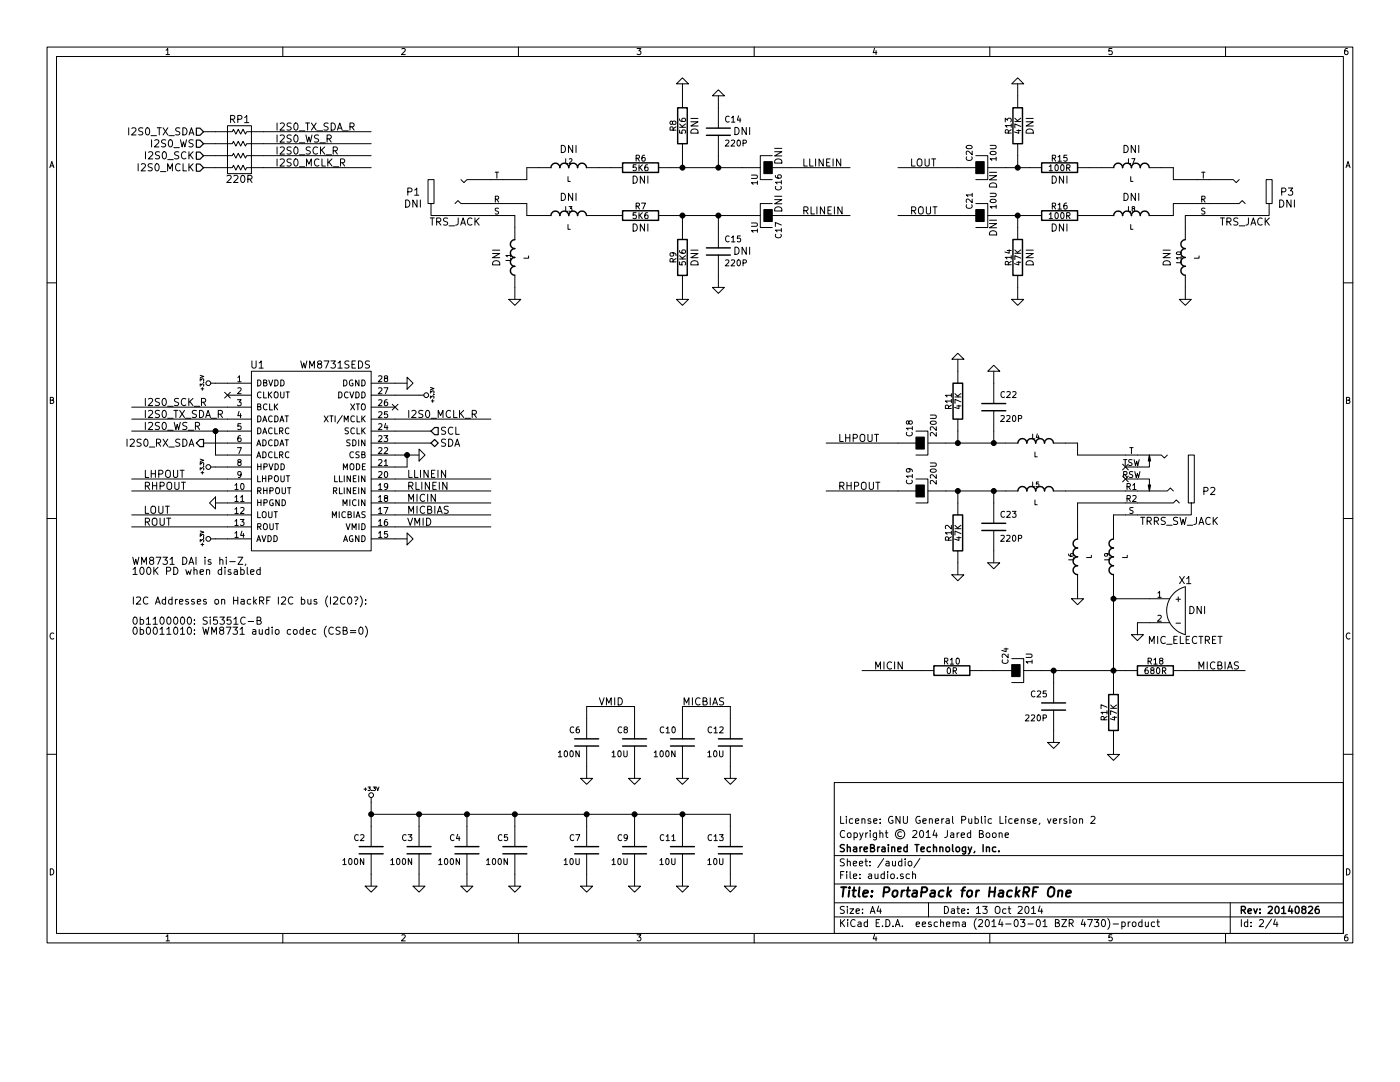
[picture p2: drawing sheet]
EESchema Schematic File Version 2
LIBS:hackrf_expansion
LIBS:wolfson
LIBS:passive
LIBS:lcd_kingtech
LIBS:power
LIBS:io_expander
LIBS:trs_jack
LIBS:battery
LIBS:mosfet
LIBS:microphone
LIBS:sd
LIBS:ck
LIBS:altera
LIBS:regulator
LIBS:tp
LIBS:header
LIBS:hole
LIBS:sharebrained
LIBS:fiducial
LIBS:portapack_hackrf_one-cache
EELAYER 24 0
EELAYER END
$Descr A4 11693 8268
encoding utf-8
Sheet 2 4
Title "PortaPack for HackRF One"
Date "13 Oct 2014"
Rev "20140826"
Comp "ShareBrained Technology, Inc."
Comment1 "Copyright © 2014 Jared Boone"
Comment2 "License: GNU General Public License, version 2"
Comment3 ""
Comment4 ""
$EndDescr
$Comp
L CP C18
U 1 1
P 7700 3700
F 0 "C18" H 7750 3800 50  0000 L CNN
F 1 "220U" H 7750 3600 50  0000 L CNN
F 2 "" H 7700 3700 60  0000 C CNN
F 3 "" H 7700 3700 60  0000 C CNN
F 4 "Nichicon" H 7700 3700 60  0001 C CNN "Mfr"
F 5 "UWX1A221MCL1GB" H 7700 3700 60  0001 C CNN "Part"
	1    7700 3700
	0    -1   -1   0   
$EndComp
$Comp
L CP C19
U 1 1
P 7700 4100
F 0 "C19" H 7750 4200 50  0000 L CNN
F 1 "220U" H 7750 4000 50  0000 L CNN
F 2 "" H 7700 4100 60  0000 C CNN
F 3 "" H 7700 4100 60  0000 C CNN
F 4 "Nichicon" H 7700 4100 60  0001 C CNN "Mfr"
F 5 "UWX1A221MCL1GB" H 7700 4100 60  0001 C CNN "Part"
	1    7700 4100
	0    -1   -1   0   
$EndComp
$Comp
L R R11
U 1 1
P 8000 3350
F 0 "R11" V 8080 3350 50  0000 C CNN
F 1 "47K" V 8000 3350 50  0000 C CNN
F 2 "" H 8000 3350 60  0000 C CNN
F 3 "" H 8000 3350 60  0000 C CNN
F 4 "Yageo" V 8000 3350 60  0001 C CNN "Mfr"
F 5 "RC0603FR-0747KL" V 8000 3350 60  0001 C CNN "Part"
	1    8000 3350
	-1   0    0    -1  
$EndComp
$Comp
L R R12
U 1 1
P 8000 4450
F 0 "R12" V 8080 4450 50  0000 C CNN
F 1 "47K" V 8000 4450 50  0000 C CNN
F 2 "" H 8000 4450 60  0000 C CNN
F 3 "" H 8000 4450 60  0000 C CNN
F 4 "Yageo" V 8000 4450 60  0001 C CNN "Mfr"
F 5 "RC0603FR-0747KL" V 8000 4450 60  0001 C CNN "Part"
	1    8000 4450
	-1   0    0    -1  
$EndComp
$Comp
L GND #PWR02
U 1 1
P 8000 3000
F 0 "#PWR02" H 8000 3000 30  0001 C CNN
F 1 "GND" H 8000 2930 30  0001 C CNN
F 2 "" H 8000 3000 60  0000 C CNN
F 3 "" H 8000 3000 60  0000 C CNN
	1    8000 3000
	-1   0    0    1   
$EndComp
$Comp
L GND #PWR03
U 1 1
P 8000 4800
F 0 "#PWR03" H 8000 4800 30  0001 C CNN
F 1 "GND" H 8000 4730 30  0001 C CNN
F 2 "" H 8000 4800 60  0000 C CNN
F 3 "" H 8000 4800 60  0000 C CNN
	1    8000 4800
	1    0    0    -1  
$EndComp
Text Label 7000 3700 0    60   ~ 0
LHPOUT
Text Label 7000 4100 0    60   ~ 0
RHPOUT
$Comp
L C C22
U 1 1
P 8300 3400
F 0 "C22" H 8350 3500 50  0000 L CNN
F 1 "220P" H 8350 3300 50  0000 L CNN
F 2 "" H 8300 3400 60  0000 C CNN
F 3 "" H 8300 3400 60  0000 C CNN
F 4 "Murata" H 8300 3400 60  0001 C CNN "Mfr"
F 5 "GRM1885C1H221JA01" H 8300 3400 60  0001 C CNN "Part"
	1    8300 3400
	1    0    0    -1  
$EndComp
$Comp
L C C23
U 1 1
P 8300 4400
F 0 "C23" H 8350 4500 50  0000 L CNN
F 1 "220P" H 8350 4300 50  0000 L CNN
F 2 "" H 8300 4400 60  0000 C CNN
F 3 "" H 8300 4400 60  0000 C CNN
F 4 "Murata" H 8300 4400 60  0001 C CNN "Mfr"
F 5 "GRM1885C1H221JA01" H 8300 4400 60  0001 C CNN "Part"
	1    8300 4400
	1    0    0    -1  
$EndComp
$Comp
L GND #PWR04
U 1 1
P 8300 3100
F 0 "#PWR04" H 8300 3100 30  0001 C CNN
F 1 "GND" H 8300 3030 30  0001 C CNN
F 2 "" H 8300 3100 60  0000 C CNN
F 3 "" H 8300 3100 60  0000 C CNN
	1    8300 3100
	-1   0    0    1   
$EndComp
$Comp
L GND #PWR05
U 1 1
P 8300 4700
F 0 "#PWR05" H 8300 4700 30  0001 C CNN
F 1 "GND" H 8300 4630 30  0001 C CNN
F 2 "" H 8300 4700 60  0000 C CNN
F 3 "" H 8300 4700 60  0000 C CNN
	1    8300 4700
	1    0    0    -1  
$EndComp
$Comp
L R R17
U 1 1
P 9300 5950
F 0 "R17" V 9380 5950 50  0000 C CNN
F 1 "47K" V 9300 5950 50  0000 C CNN
F 2 "" H 9300 5950 60  0000 C CNN
F 3 "" H 9300 5950 60  0000 C CNN
F 4 "Yageo" V 9300 5950 60  0001 C CNN "Mfr"
F 5 "RC0603FR-0747KL" V 9300 5950 60  0001 C CNN "Part"
	1    9300 5950
	-1   0    0    -1  
$EndComp
$Comp
L R R18
U 1 1
P 9650 5600
F 0 "R18" V 9730 5600 50  0000 C CNN
F 1 "680R" V 9650 5600 50  0000 C CNN
F 2 "" H 9650 5600 60  0000 C CNN
F 3 "" H 9650 5600 60  0000 C CNN
F 4 "Yageo" V 9650 5600 60  0001 C CNN "Mfr"
F 5 "RC0603FR-07681RL" V 9650 5600 60  0001 C CNN "Part"
	1    9650 5600
	0    1    -1   0   
$EndComp
$Comp
L C C25
U 1 1
P 8800 5900
F 0 "C25" H 8850 6000 50  0000 L CNN
F 1 "220P" H 8850 5800 50  0000 L CNN
F 2 "" H 8800 5900 60  0000 C CNN
F 3 "" H 8800 5900 60  0000 C CNN
F 4 "Murata" H 8800 5900 60  0001 C CNN "Mfr"
F 5 "GRM1885C1H221JA01" H 8800 5900 60  0001 C CNN "Part"
	1    8800 5900
	-1   0    0    -1  
$EndComp
$Comp
L CP C24
U 1 1
P 8500 5600
F 0 "C24" H 8550 5700 50  0000 L CNN
F 1 "1U" H 8550 5500 50  0000 L CNN
F 2 "" H 8500 5600 60  0000 C CNN
F 3 "" H 8500 5600 60  0000 C CNN
F 4 "Kemet" H 8500 5600 60  0001 C CNN "Mfr"
F 5 "EDK105M050A9BAA" H 8500 5600 60  0001 C CNN "Part"
	1    8500 5600
	0    -1   -1   0   
$EndComp
$Comp
L R R10
U 1 1
P 7950 5600
F 0 "R10" V 8030 5600 50  0000 C CNN
F 1 "0R" V 7950 5600 50  0000 C CNN
F 2 "" H 7950 5600 60  0000 C CNN
F 3 "" H 7950 5600 60  0000 C CNN
F 4 "Yageo" V 7950 5600 60  0001 C CNN "Mfr"
F 5 "RC0603JR-070RL" V 7950 5600 60  0001 C CNN "Part"
	1    7950 5600
	0    1    -1   0   
$EndComp
$Comp
L GND #PWR06
U 1 1
P 9300 6300
F 0 "#PWR06" H 9300 6300 30  0001 C CNN
F 1 "GND" H 9300 6230 30  0001 C CNN
F 2 "" H 9300 6300 60  0000 C CNN
F 3 "" H 9300 6300 60  0000 C CNN
	1    9300 6300
	1    0    0    -1  
$EndComp
$Comp
L GND #PWR07
U 1 1
P 8800 6200
F 0 "#PWR07" H 8800 6200 30  0001 C CNN
F 1 "GND" H 8800 6130 30  0001 C CNN
F 2 "" H 8800 6200 60  0000 C CNN
F 3 "" H 8800 6200 60  0000 C CNN
	1    8800 6200
	1    0    0    -1  
$EndComp
Text Label 10000 5600 0    60   ~ 0
MICBIAS
Text Label 7300 5600 0    60   ~ 0
MICIN
$Comp
L TRRS_SW_JACK P2
U 1 1
P 9650 4100
F 0 "P2" H 9200 4100 60  0000 C CNN
F 1 "TRRS_SW_JACK" H 9450 4350 60  0000 C CNN
F 2 "" H 9650 4100 60  0000 C CNN
F 3 "" H 9650 4100 60  0000 C CNN
F 4 "CUI" H 9650 4100 60  0001 C CNN "Mfr"
F 5 "SJ-43514-SMT" H 9650 4100 60  0001 C CNN "Part"
	1    9650 4100
	-1   0    0    1   
$EndComp
$Comp
L GND #PWR08
U 1 1
P 9000 5000
F 0 "#PWR08" H 9000 5000 30  0001 C CNN
F 1 "GND" H 9000 4930 30  0001 C CNN
F 2 "" H 9000 5000 60  0000 C CNN
F 3 "" H 9000 5000 60  0000 C CNN
	1    9000 5000
	1    0    0    -1  
$EndComp
$Comp
L MIC_ELECTRET X1
U 1 1
P 9900 5100
F 0 "X1" H 9900 5350 60  0000 C CNN
F 1 "MIC_ELECTRET" H 9900 4850 60  0000 C CNN
F 2 "DNI" H 9800 5100 60  0000 C CNN
F 3 "" H 9900 5100 60  0000 C CNN
F 4 "CUI" H 9900 5100 60  0001 C CNN "Mfr"
F 5 "CMA-4544PF-W" H 9900 5100 60  0001 C CNN "Part"
	1    9900 5100
	-1   0    0    -1  
$EndComp
$Comp
L GND #PWR09
U 1 1
P 9500 5300
F 0 "#PWR09" H 9500 5300 30  0001 C CNN
F 1 "GND" H 9500 5230 30  0001 C CNN
F 2 "" H 9500 5300 60  0000 C CNN
F 3 "" H 9500 5300 60  0000 C CNN
	1    9500 5300
	1    0    0    -1  
$EndComp
$Comp
L L L4
U 1 1
P 8650 3700
F 0 "L4" V 8600 3700 40  0000 C CNN
F 1 "L" V 8750 3700 40  0000 C CNN
F 2 "" H 8650 3700 60  0000 C CNN
F 3 "" H 8650 3700 60  0000 C CNN
F 4 "Murata" V 8650 3700 60  0001 C CNN "Mfr"
F 5 "BLM18HE152SN1D" V 8650 3700 60  0001 C CNN "Part"
	1    8650 3700
	0    1    1    0   
$EndComp
$Comp
L L L5
U 1 1
P 8650 4100
F 0 "L5" V 8600 4100 40  0000 C CNN
F 1 "L" V 8750 4100 40  0000 C CNN
F 2 "" H 8650 4100 60  0000 C CNN
F 3 "" H 8650 4100 60  0000 C CNN
F 4 "Murata" V 8650 4100 60  0001 C CNN "Mfr"
F 5 "BLM18HE152SN1D" V 8650 4100 60  0001 C CNN "Part"
	1    8650 4100
	0    1    1    0   
$EndComp
$Comp
L L L6
U 1 1
P 9000 4650
F 0 "L6" V 8950 4650 40  0000 C CNN
F 1 "L" V 9100 4650 40  0000 C CNN
F 2 "" H 9000 4650 60  0000 C CNN
F 3 "" H 9000 4650 60  0000 C CNN
F 4 "Murata" V 9000 4650 60  0001 C CNN "Mfr"
F 5 "BLM18HE152SN1D" V 9000 4650 60  0001 C CNN "Part"
	1    9000 4650
	1    0    0    -1  
$EndComp
$Comp
L L L9
U 1 1
P 9300 4650
F 0 "L9" V 9250 4650 40  0000 C CNN
F 1 "L" V 9400 4650 40  0000 C CNN
F 2 "" H 9300 4650 60  0000 C CNN
F 3 "" H 9300 4650 60  0000 C CNN
F 4 "Murata" V 9300 4650 60  0001 C CNN "Mfr"
F 5 "BLM18HE152SN1D" V 9300 4650 60  0001 C CNN "Part"
	1    9300 4650
	1    0    0    -1  
$EndComp
$Comp
L WM8731SEDS U1
U 1 1
P 2600 3850
F 0 "U1" H 2150 4650 60  0000 C CNN
F 1 "WM8731SEDS" H 2800 4650 60  0000 C CNN
F 2 "" H 2600 3850 60  0000 C CNN
F 3 "" H 2600 3850 60  0000 C CNN
F 4 "Wolfson" H 2600 3850 60  0001 C CNN "Mfr"
F 5 "WM8731SEDS/V" H 2600 3850 60  0001 C CNN "Part"
	1    2600 3850
	1    0    0    -1  
$EndComp
$Comp
L GND #PWR010
U 1 1
P 3400 4500
F 0 "#PWR010" H 3400 4500 30  0001 C CNN
F 1 "GND" H 3400 4430 30  0001 C CNN
F 2 "" H 3400 4500 60  0000 C CNN
F 3 "" H 3400 4500 60  0000 C CNN
	1    3400 4500
	0    -1   -1   0   
$EndComp
$Comp
L GND #PWR011
U 1 1
P 3400 3200
F 0 "#PWR011" H 3400 3200 30  0001 C CNN
F 1 "GND" H 3400 3130 30  0001 C CNN
F 2 "" H 3400 3200 60  0000 C CNN
F 3 "" H 3400 3200 60  0000 C CNN
	1    3400 3200
	0    -1   -1   0   
$EndComp
$Comp
L GND #PWR012
U 1 1
P 1800 4200
F 0 "#PWR012" H 1800 4200 30  0001 C CNN
F 1 "GND" H 1800 4130 30  0001 C CNN
F 2 "" H 1800 4200 60  0000 C CNN
F 3 "" H 1800 4200 60  0000 C CNN
	1    1800 4200
	0    1    1    0   
$EndComp
NoConn ~ 3300 3400
NoConn ~ 1900 3300
$Comp
L C C6
U 1 1
P 4900 6200
F 0 "C6" H 4950 6300 50  0000 L CNN
F 1 "100N" H 4950 6100 50  0000 L CNN
F 2 "" H 4900 6200 60  0000 C CNN
F 3 "" H 4900 6200 60  0000 C CNN
F 4 "Murata" H 4900 6200 60  0001 C CNN "Mfr"
F 5 "GRM155R61A104KA01" H 4900 6200 60  0001 C CNN "Part"
	1    4900 6200
	-1   0    0    -1  
$EndComp
$Comp
L C C10
U 1 1
P 5700 6200
F 0 "C10" H 5750 6300 50  0000 L CNN
F 1 "100N" H 5750 6100 50  0000 L CNN
F 2 "" H 5700 6200 60  0000 C CNN
F 3 "" H 5700 6200 60  0000 C CNN
F 4 "Murata" H 5700 6200 60  0001 C CNN "Mfr"
F 5 "GRM155R61A104KA01" H 5700 6200 60  0001 C CNN "Part"
	1    5700 6200
	-1   0    0    -1  
$EndComp
$Comp
L GND #PWR013
U 1 1
P 5300 6500
F 0 "#PWR013" H 5300 6500 30  0001 C CNN
F 1 "GND" H 5300 6430 30  0001 C CNN
F 2 "" H 5300 6500 60  0000 C CNN
F 3 "" H 5300 6500 60  0000 C CNN
	1    5300 6500
	1    0    0    -1  
$EndComp
$Comp
L GND #PWR014
U 1 1
P 5700 6500
F 0 "#PWR014" H 5700 6500 30  0001 C CNN
F 1 "GND" H 5700 6430 30  0001 C CNN
F 2 "" H 5700 6500 60  0000 C CNN
F 3 "" H 5700 6500 60  0000 C CNN
	1    5700 6500
	1    0    0    -1  
$EndComp
$Comp
L C C3
U 1 1
P 3500 7100
F 0 "C3" H 3550 7200 50  0000 L CNN
F 1 "100N" H 3550 7000 50  0000 L CNN
F 2 "" H 3500 7100 60  0000 C CNN
F 3 "" H 3500 7100 60  0000 C CNN
F 4 "Murata" H 3500 7100 60  0001 C CNN "Mfr"
F 5 "GRM155R61A104KA01" H 3500 7100 60  0001 C CNN "Part"
	1    3500 7100
	-1   0    0    -1  
$EndComp
$Comp
L C C2
U 1 1
P 3100 7100
F 0 "C2" H 3150 7200 50  0000 L CNN
F 1 "100N" H 3150 7000 50  0000 L CNN
F 2 "" H 3100 7100 60  0000 C CNN
F 3 "" H 3100 7100 60  0000 C CNN
F 4 "Murata" H 3100 7100 60  0001 C CNN "Mfr"
F 5 "GRM155R61A104KA01" H 3100 7100 60  0001 C CNN "Part"
	1    3100 7100
	-1   0    0    -1  
$EndComp
$Comp
L C C5
U 1 1
P 4300 7100
F 0 "C5" H 4350 7200 50  0000 L CNN
F 1 "100N" H 4350 7000 50  0000 L CNN
F 2 "" H 4300 7100 60  0000 C CNN
F 3 "" H 4300 7100 60  0000 C CNN
F 4 "Murata" H 4300 7100 60  0001 C CNN "Mfr"
F 5 "GRM155R61A104KA01" H 4300 7100 60  0001 C CNN "Part"
	1    4300 7100
	-1   0    0    -1  
$EndComp
$Comp
L C C4
U 1 1
P 3900 7100
F 0 "C4" H 3950 7200 50  0000 L CNN
F 1 "100N" H 3950 7000 50  0000 L CNN
F 2 "" H 3900 7100 60  0000 C CNN
F 3 "" H 3900 7100 60  0000 C CNN
F 4 "Murata" H 3900 7100 60  0001 C CNN "Mfr"
F 5 "GRM155R61A104KA01" H 3900 7100 60  0001 C CNN "Part"
	1    3900 7100
	-1   0    0    -1  
$EndComp
$Comp
L GND #PWR015
U 1 1
P 3100 7400
F 0 "#PWR015" H 3100 7400 30  0001 C CNN
F 1 "GND" H 3100 7330 30  0001 C CNN
F 2 "" H 3100 7400 60  0000 C CNN
F 3 "" H 3100 7400 60  0000 C CNN
	1    3100 7400
	1    0    0    -1  
$EndComp
$Comp
L GND #PWR016
U 1 1
P 3500 7400
F 0 "#PWR016" H 3500 7400 30  0001 C CNN
F 1 "GND" H 3500 7330 30  0001 C CNN
F 2 "" H 3500 7400 60  0000 C CNN
F 3 "" H 3500 7400 60  0000 C CNN
	1    3500 7400
	1    0    0    -1  
$EndComp
$Comp
L GND #PWR017
U 1 1
P 3900 7400
F 0 "#PWR017" H 3900 7400 30  0001 C CNN
F 1 "GND" H 3900 7330 30  0001 C CNN
F 2 "" H 3900 7400 60  0000 C CNN
F 3 "" H 3900 7400 60  0000 C CNN
	1    3900 7400
	1    0    0    -1  
$EndComp
Text Label 1200 3400 0    60   ~ 0
I2S0_SCK_R
Text Label 1200 3500 0    60   ~ 0
I2S0_TX_SDA_R
Text Label 1200 3600 0    60   ~ 0
I2S0_WS_R
Text Label 1200 4000 0    60   ~ 0
LHPOUT
Text Label 1200 4100 0    60   ~ 0
RHPOUT
Text Label 3400 4200 0    60   ~ 0
MICIN
Text Label 3400 4100 0    60   ~ 0
RLINEIN
Text Label 3400 4000 0    60   ~ 0
LLINEIN
Text Label 3400 4300 0    60   ~ 0
MICBIAS
Text Label 1200 4300 0    60   ~ 0
LOUT
Text Label 1200 4400 0    60   ~ 0
ROUT
Text Label 3400 3500 0    60   ~ 0
I2S0_MCLK_R
$Comp
L GND #PWR018
U 1 1
P 3500 3800
F 0 "#PWR018" H 3500 3800 30  0001 C CNN
F 1 "GND" H 3500 3730 30  0001 C CNN
F 2 "" H 3500 3800 60  0000 C CNN
F 3 "" H 3500 3800 60  0000 C CNN
	1    3500 3800
	0    -1   -1   0   
$EndComp
Text Notes 1100 4800 0    60   ~ 0
WM8731 DAI is hi-Z,\n100K PD when disabled
$Comp
L GND #PWR019
U 1 1
P 4300 7400
F 0 "#PWR019" H 4300 7400 30  0001 C CNN
F 1 "GND" H 4300 7330 30  0001 C CNN
F 2 "" H 4300 7400 60  0000 C CNN
F 3 "" H 4300 7400 60  0000 C CNN
	1    4300 7400
	1    0    0    -1  
$EndComp
$Comp
L C C12
U 1 1
P 6100 6200
F 0 "C12" H 6150 6300 50  0000 L CNN
F 1 "10U" H 6150 6100 50  0000 L CNN
F 2 "" H 6100 6200 60  0000 C CNN
F 3 "" H 6100 6200 60  0000 C CNN
F 4 "Murata" H 6100 6200 60  0001 C CNN "Mfr"
F 5 "GRM21BR61A106KE19" H 6100 6200 60  0001 C CNN "Part"
	1    6100 6200
	-1   0    0    -1  
$EndComp
$Comp
L C C8
U 1 1
P 5300 6200
F 0 "C8" H 5350 6300 50  0000 L CNN
F 1 "10U" H 5350 6100 50  0000 L CNN
F 2 "" H 5300 6200 60  0000 C CNN
F 3 "" H 5300 6200 60  0000 C CNN
F 4 "Murata" H 5300 6200 60  0001 C CNN "Mfr"
F 5 "GRM21BR61A106KE19" H 5300 6200 60  0001 C CNN "Part"
	1    5300 6200
	-1   0    0    -1  
$EndComp
$Comp
L GND #PWR020
U 1 1
P 6100 6500
F 0 "#PWR020" H 6100 6500 30  0001 C CNN
F 1 "GND" H 6100 6430 30  0001 C CNN
F 2 "" H 6100 6500 60  0000 C CNN
F 3 "" H 6100 6500 60  0000 C CNN
	1    6100 6500
	1    0    0    -1  
$EndComp
$Comp
L GND #PWR021
U 1 1
P 4900 6500
F 0 "#PWR021" H 4900 6500 30  0001 C CNN
F 1 "GND" H 4900 6430 30  0001 C CNN
F 2 "" H 4900 6500 60  0000 C CNN
F 3 "" H 4900 6500 60  0000 C CNN
	1    4900 6500
	1    0    0    -1  
$EndComp
$Comp
L C C9
U 1 1
P 5300 7100
F 0 "C9" H 5350 7200 50  0000 L CNN
F 1 "10U" H 5350 7000 50  0000 L CNN
F 2 "" H 5300 7100 60  0000 C CNN
F 3 "" H 5300 7100 60  0000 C CNN
F 4 "Murata" H 5300 7100 60  0001 C CNN "Mfr"
F 5 "GRM21BR61A106KE19" H 5300 7100 60  0001 C CNN "Part"
	1    5300 7100
	-1   0    0    -1  
$EndComp
$Comp
L C C7
U 1 1
P 4900 7100
F 0 "C7" H 4950 7200 50  0000 L CNN
F 1 "10U" H 4950 7000 50  0000 L CNN
F 2 "" H 4900 7100 60  0000 C CNN
F 3 "" H 4900 7100 60  0000 C CNN
F 4 "Murata" H 4900 7100 60  0001 C CNN "Mfr"
F 5 "GRM21BR61A106KE19" H 4900 7100 60  0001 C CNN "Part"
	1    4900 7100
	-1   0    0    -1  
$EndComp
$Comp
L GND #PWR022
U 1 1
P 6100 7400
F 0 "#PWR022" H 6100 7400 30  0001 C CNN
F 1 "GND" H 6100 7330 30  0001 C CNN
F 2 "" H 6100 7400 60  0000 C CNN
F 3 "" H 6100 7400 60  0000 C CNN
	1    6100 7400
	1    0    0    -1  
$EndComp
$Comp
L GND #PWR023
U 1 1
P 5700 7400
F 0 "#PWR023" H 5700 7400 30  0001 C CNN
F 1 "GND" H 5700 7330 30  0001 C CNN
F 2 "" H 5700 7400 60  0000 C CNN
F 3 "" H 5700 7400 60  0000 C CNN
	1    5700 7400
	1    0    0    -1  
$EndComp
$Comp
L C C13
U 1 1
P 6100 7100
F 0 "C13" H 6150 7200 50  0000 L CNN
F 1 "10U" H 6150 7000 50  0000 L CNN
F 2 "" H 6100 7100 60  0000 C CNN
F 3 "" H 6100 7100 60  0000 C CNN
F 4 "Murata" H 6100 7100 60  0001 C CNN "Mfr"
F 5 "GRM21BR61A106KE19" H 6100 7100 60  0001 C CNN "Part"
	1    6100 7100
	-1   0    0    -1  
$EndComp
$Comp
L GND #PWR024
U 1 1
P 4900 7400
F 0 "#PWR024" H 4900 7400 30  0001 C CNN
F 1 "GND" H 4900 7330 30  0001 C CNN
F 2 "" H 4900 7400 60  0000 C CNN
F 3 "" H 4900 7400 60  0000 C CNN
	1    4900 7400
	1    0    0    -1  
$EndComp
$Comp
L C C11
U 1 1
P 5700 7100
F 0 "C11" H 5750 7200 50  0000 L CNN
F 1 "10U" H 5750 7000 50  0000 L CNN
F 2 "" H 5700 7100 60  0000 C CNN
F 3 "" H 5700 7100 60  0000 C CNN
F 4 "Murata" H 5700 7100 60  0001 C CNN "Mfr"
F 5 "GRM21BR61A106KE19" H 5700 7100 60  0001 C CNN "Part"
	1    5700 7100
	-1   0    0    -1  
$EndComp
$Comp
L GND #PWR025
U 1 1
P 5300 7400
F 0 "#PWR025" H 5300 7400 30  0001 C CNN
F 1 "GND" H 5300 7330 30  0001 C CNN
F 2 "" H 5300 7400 60  0000 C CNN
F 3 "" H 5300 7400 60  0000 C CNN
	1    5300 7400
	1    0    0    -1  
$EndComp
Text Label 3400 4400 0    60   ~ 0
VMID
$Comp
L +3.3V #PWR026
U 1 1
P 3100 6700
F 0 "#PWR026" H 3100 6660 30  0001 C CNN
F 1 "+3.3V" H 3100 6810 30  0000 C CNN
F 2 "" H 3100 6700 60  0000 C CNN
F 3 "" H 3100 6700 60  0000 C CNN
	1    3100 6700
	1    0    0    -1  
$EndComp
Text Notes 1100 5300 0    60   ~ 0
I2C Addresses on HackRF I2C bus (I2C0?):\n\n0b1100000: Si5351C-B\n0b0011010: WM8731 audio codec (CSB=0)
Text Label 2300 1300 0    60   ~ 0
I2S0_SCK_R
Text Label 2300 1100 0    60   ~ 0
I2S0_TX_SDA_R
Text Label 2300 1400 0    60   ~ 0
I2S0_MCLK_R
Text Label 2300 1200 0    60   ~ 0
I2S0_WS_R
Text Label 5700 5900 0    60   ~ 0
MICBIAS
Text Label 5000 5900 0    60   ~ 0
VMID
Text HLabel 1700 1300 0    60   Input ~ 0
I2S0_SCK
Text HLabel 1700 1100 0    60   Input ~ 0
I2S0_TX_SDA
Text HLabel 1700 1400 0    60   Input ~ 0
I2S0_MCLK
Text HLabel 1700 1200 0    60   Input ~ 0
I2S0_WS
Text HLabel 3600 3600 2    60   Input ~ 0
SCL
Text HLabel 3600 3700 2    60   BiDi ~ 0
SDA
Text HLabel 1700 3700 0    60   Output ~ 0
I2S0_RX_SDA
$Comp
L RPACK4 RP1
U 1 1
P 2000 1250
F 0 "RP1" H 2000 1500 60  0000 C CNN
F 1 "220R" H 2000 1000 60  0000 C CNN
F 2 "" H 2000 1250 60  0000 C CNN
F 3 "" H 2000 1250 60  0000 C CNN
F 4 "Panasonic" H 2000 1250 60  0001 C CNN "Mfr"
F 5 "EXB-38V221JV" H 2000 1250 60  0001 C CNN "Part"
	1    2000 1250
	1    0    0    -1  
$EndComp
$Comp
L TRS_JACK P1
U 1 1
P 3900 1600
F 0 "P1" H 3450 1600 60  0000 C CNN
F 1 "TRS_JACK" H 3800 1850 60  0000 C CNN
F 2 "DNI" H 3450 1700 60  0000 C CNN
F 3 "" H 3900 1600 60  0000 C CNN
F 4 "Switchcraft" H 3900 1600 60  0001 C CNN "Mfr"
F 5 "35RASMT2BHNTRX" H 3900 1600 60  0001 C CNN "Part"
	1    3900 1600
	1    0    0    1   
$EndComp
$Comp
L TRS_JACK P3
U 1 1
P 10300 1600
F 0 "P3" H 9850 1600 60  0000 C CNN
F 1 "TRS_JACK" H 10200 1850 60  0000 C CNN
F 2 "DNI" H 9850 1700 60  0000 C CNN
F 3 "" H 10300 1600 60  0000 C CNN
F 4 "Switchcraft" H 10300 1600 60  0001 C CNN "Mfr"
F 5 "35RASMT2BHNTRX" H 10300 1600 60  0001 C CNN "Part"
	1    10300 1600
	-1   0    0    1   
$EndComp
$Comp
L L L10
U 1 1
P 9900 2150
F 0 "L10" V 9850 2150 40  0000 C CNN
F 1 "L" V 10000 2150 40  0000 C CNN
F 2 "DNI" V 9750 2150 60  0000 C CNN
F 3 "" H 9900 2150 60  0000 C CNN
F 4 "Murata" V 9900 2150 60  0001 C CNN "Mfr"
F 5 "BLM18HE152SN1D" V 9900 2150 60  0001 C CNN "Part"
	1    9900 2150
	1    0    0    -1  
$EndComp
$Comp
L L L1
U 1 1
P 4300 2150
F 0 "L1" V 4250 2150 40  0000 C CNN
F 1 "L" V 4400 2150 40  0000 C CNN
F 2 "DNI" V 4150 2150 60  0000 C CNN
F 3 "" H 4300 2150 60  0000 C CNN
F 4 "Murata" V 4300 2150 60  0001 C CNN "Mfr"
F 5 "BLM18HE152SN1D" V 4300 2150 60  0001 C CNN "Part"
	1    4300 2150
	1    0    0    -1  
$EndComp
$Comp
L GND #PWR027
U 1 1
P 4300 2500
F 0 "#PWR027" H 4300 2500 30  0001 C CNN
F 1 "GND" H 4300 2430 30  0001 C CNN
F 2 "" H 4300 2500 60  0000 C CNN
F 3 "" H 4300 2500 60  0000 C CNN
	1    4300 2500
	1    0    0    -1  
$EndComp
$Comp
L GND #PWR028
U 1 1
P 9900 2500
F 0 "#PWR028" H 9900 2500 30  0001 C CNN
F 1 "GND" H 9900 2430 30  0001 C CNN
F 2 "" H 9900 2500 60  0000 C CNN
F 3 "" H 9900 2500 60  0000 C CNN
	1    9900 2500
	1    0    0    -1  
$EndComp
$Comp
L R R7
U 1 1
P 5350 1800
F 0 "R7" V 5430 1800 50  0000 C CNN
F 1 "5K6" V 5350 1800 50  0000 C CNN
F 2 "DNI" V 5250 1800 60  0000 C CNN
F 3 "" H 5350 1800 60  0000 C CNN
F 4 "Yageo" V 5350 1800 60  0001 C CNN "Mfr"
F 5 "RC0603FR-075K6L" V 5350 1800 60  0001 C CNN "Part"
	1    5350 1800
	0    1    -1   0   
$EndComp
$Comp
L R R6
U 1 1
P 5350 1400
F 0 "R6" V 5430 1400 50  0000 C CNN
F 1 "5K6" V 5350 1400 50  0000 C CNN
F 2 "DNI" V 5250 1400 60  0000 C CNN
F 3 "" H 5350 1400 60  0000 C CNN
F 4 "Yageo" V 5350 1400 60  0001 C CNN "Mfr"
F 5 "RC0603FR-075K6L" V 5350 1400 60  0001 C CNN "Part"
	1    5350 1400
	0    1    -1   0   
$EndComp
$Comp
L R R8
U 1 1
P 5700 1050
F 0 "R8" V 5780 1050 50  0000 C CNN
F 1 "5K6" V 5700 1050 50  0000 C CNN
F 2 "DNI" V 5600 1050 60  0000 C CNN
F 3 "" H 5700 1050 60  0000 C CNN
F 4 "Yageo" V 5700 1050 60  0001 C CNN "Mfr"
F 5 "RC0603FR-075K6L" V 5700 1050 60  0001 C CNN "Part"
	1    5700 1050
	-1   0    0    -1  
$EndComp
$Comp
L R R9
U 1 1
P 5700 2150
F 0 "R9" V 5780 2150 50  0000 C CNN
F 1 "5K6" V 5700 2150 50  0000 C CNN
F 2 "DNI" V 5600 2150 60  0000 C CNN
F 3 "" H 5700 2150 60  0000 C CNN
F 4 "Yageo" V 5700 2150 60  0001 C CNN "Mfr"
F 5 "RC0603FR-075K6L" V 5700 2150 60  0001 C CNN "Part"
	1    5700 2150
	-1   0    0    -1  
$EndComp
$Comp
L GND #PWR029
U 1 1
P 5700 2500
F 0 "#PWR029" H 5700 2500 30  0001 C CNN
F 1 "GND" H 5700 2430 30  0001 C CNN
F 2 "" H 5700 2500 60  0000 C CNN
F 3 "" H 5700 2500 60  0000 C CNN
	1    5700 2500
	1    0    0    -1  
$EndComp
$Comp
L GND #PWR030
U 1 1
P 5700 700
F 0 "#PWR030" H 5700 700 30  0001 C CNN
F 1 "GND" H 5700 630 30  0001 C CNN
F 2 "" H 5700 700 60  0000 C CNN
F 3 "" H 5700 700 60  0000 C CNN
	1    5700 700 
	-1   0    0    1   
$EndComp
$Comp
L C C15
U 1 1
P 6000 2100
F 0 "C15" H 6050 2200 50  0000 L CNN
F 1 "220P" H 6050 2000 50  0000 L CNN
F 2 "DNI" H 6200 2100 60  0000 C CNN
F 3 "" H 6000 2100 60  0000 C CNN
F 4 "Murata" H 6000 2100 60  0001 C CNN "Mfr"
F 5 "GRM1885C1H221JA01" H 6000 2100 60  0001 C CNN "Part"
	1    6000 2100
	1    0    0    -1  
$EndComp
$Comp
L C C14
U 1 1
P 6000 1100
F 0 "C14" H 6050 1200 50  0000 L CNN
F 1 "220P" H 6050 1000 50  0000 L CNN
F 2 "DNI" H 6200 1100 60  0000 C CNN
F 3 "" H 6000 1100 60  0000 C CNN
F 4 "Murata" H 6000 1100 60  0001 C CNN "Mfr"
F 5 "GRM1885C1H221JA01" H 6000 1100 60  0001 C CNN "Part"
	1    6000 1100
	1    0    0    -1  
$EndComp
$Comp
L GND #PWR031
U 1 1
P 6000 800
F 0 "#PWR031" H 6000 800 30  0001 C CNN
F 1 "GND" H 6000 730 30  0001 C CNN
F 2 "" H 6000 800 60  0000 C CNN
F 3 "" H 6000 800 60  0000 C CNN
	1    6000 800 
	-1   0    0    1   
$EndComp
$Comp
L GND #PWR032
U 1 1
P 6000 2400
F 0 "#PWR032" H 6000 2400 30  0001 C CNN
F 1 "GND" H 6000 2330 30  0001 C CNN
F 2 "" H 6000 2400 60  0000 C CNN
F 3 "" H 6000 2400 60  0000 C CNN
	1    6000 2400
	1    0    0    -1  
$EndComp
$Comp
L CP C16
U 1 1
P 6400 1400
F 0 "C16" H 6450 1500 50  0000 L CNN
F 1 "1U" H 6450 1300 50  0000 L CNN
F 2 "DNI" H 6300 1500 60  0000 C CNN
F 3 "" H 6400 1400 60  0000 C CNN
F 4 "Kemet" H 6400 1400 60  0001 C CNN "Mfr"
F 5 "EDK105M050A9BAA" H 6400 1400 60  0001 C CNN "Part"
	1    6400 1400
	0    1    1    0   
$EndComp
$Comp
L CP C17
U 1 1
P 6400 1800
F 0 "C17" H 6450 1900 50  0000 L CNN
F 1 "1U" H 6450 1700 50  0000 L CNN
F 2 "DNI" H 6300 1900 60  0000 C CNN
F 3 "" H 6400 1800 60  0000 C CNN
F 4 "Kemet" H 6400 1800 60  0001 C CNN "Mfr"
F 5 "EDK105M050A9BAA" H 6400 1800 60  0001 C CNN "Part"
	1    6400 1800
	0    1    1    0   
$EndComp
Text Label 6700 1400 0    60   ~ 0
LLINEIN
Text Label 6700 1800 0    60   ~ 0
RLINEIN
$Comp
L L L2
U 1 1
P 4750 1400
F 0 "L2" V 4700 1400 40  0000 C CNN
F 1 "L" V 4850 1400 40  0000 C CNN
F 2 "DNI" V 4600 1400 60  0000 C CNN
F 3 "" H 4750 1400 60  0000 C CNN
F 4 "Murata" V 4750 1400 60  0001 C CNN "Mfr"
F 5 "BLM18HE152SN1D" V 4750 1400 60  0001 C CNN "Part"
	1    4750 1400
	0    1    1    0   
$EndComp
$Comp
L L L3
U 1 1
P 4750 1800
F 0 "L3" V 4700 1800 40  0000 C CNN
F 1 "L" V 4850 1800 40  0000 C CNN
F 2 "DNI" V 4600 1800 60  0000 C CNN
F 3 "" H 4750 1800 60  0000 C CNN
F 4 "Murata" V 4750 1800 60  0001 C CNN "Mfr"
F 5 "BLM18HE152SN1D" V 4750 1800 60  0001 C CNN "Part"
	1    4750 1800
	0    1    1    0   
$EndComp
$Comp
L L L7
U 1 1
P 9450 1400
F 0 "L7" V 9400 1400 40  0000 C CNN
F 1 "L" V 9550 1400 40  0000 C CNN
F 2 "DNI" V 9300 1400 60  0000 C CNN
F 3 "" H 9450 1400 60  0000 C CNN
F 4 "Murata" V 9450 1400 60  0001 C CNN "Mfr"
F 5 "BLM18HE152SN1D" V 9450 1400 60  0001 C CNN "Part"
	1    9450 1400
	0    1    1    0   
$EndComp
$Comp
L L L8
U 1 1
P 9450 1800
F 0 "L8" V 9400 1800 40  0000 C CNN
F 1 "L" V 9550 1800 40  0000 C CNN
F 2 "DNI" V 9300 1800 60  0000 C CNN
F 3 "" H 9450 1800 60  0000 C CNN
F 4 "Murata" V 9450 1800 60  0001 C CNN "Mfr"
F 5 "BLM18HE152SN1D" V 9450 1800 60  0001 C CNN "Part"
	1    9450 1800
	0    1    1    0   
$EndComp
$Comp
L R R15
U 1 1
P 8850 1400
F 0 "R15" V 8930 1400 50  0000 C CNN
F 1 "100R" V 8850 1400 50  0000 C CNN
F 2 "DNI" V 8750 1400 60  0000 C CNN
F 3 "" H 8850 1400 60  0000 C CNN
F 4 "Yageo" V 8850 1400 60  0001 C CNN "Mfr"
F 5 "RC0603FR-07100RL" V 8850 1400 60  0001 C CNN "Part"
	1    8850 1400
	0    1    -1   0   
$EndComp
$Comp
L R R16
U 1 1
P 8850 1800
F 0 "R16" V 8930 1800 50  0000 C CNN
F 1 "100R" V 8850 1800 50  0000 C CNN
F 2 "DNI" V 8750 1800 60  0000 C CNN
F 3 "" H 8850 1800 60  0000 C CNN
F 4 "Yageo" V 8850 1800 60  0001 C CNN "Mfr"
F 5 "RC0603FR-07100RL" V 8850 1800 60  0001 C CNN "Part"
	1    8850 1800
	0    1    -1   0   
$EndComp
$Comp
L R R14
U 1 1
P 8500 2150
F 0 "R14" V 8580 2150 50  0000 C CNN
F 1 "47K" V 8500 2150 50  0000 C CNN
F 2 "DNI" V 8400 2150 60  0000 C CNN
F 3 "" H 8500 2150 60  0000 C CNN
F 4 "Yageo" V 8500 2150 60  0001 C CNN "Mfr"
F 5 "RC0603FR-0747KL" V 8500 2150 60  0001 C CNN "Part"
	1    8500 2150
	-1   0    0    -1  
$EndComp
$Comp
L R R13
U 1 1
P 8500 1050
F 0 "R13" V 8580 1050 50  0000 C CNN
F 1 "47K" V 8500 1050 50  0000 C CNN
F 2 "DNI" V 8400 1050 60  0000 C CNN
F 3 "" H 8500 1050 60  0000 C CNN
F 4 "Yageo" V 8500 1050 60  0001 C CNN "Mfr"
F 5 "RC0603FR-0747KL" V 8500 1050 60  0001 C CNN "Part"
	1    8500 1050
	-1   0    0    -1  
$EndComp
$Comp
L CP C21
U 1 1
P 8200 1800
F 0 "C21" H 8250 1900 50  0000 L CNN
F 1 "10U" H 8250 1700 50  0000 L CNN
F 2 "DNI" H 8100 1700 60  0000 C CNN
F 3 "" H 8200 1800 60  0000 C CNN
F 4 "Kemet" H 8200 1800 60  0001 C CNN "Mfr"
F 5 "EDK106M025A9BAA" H 8200 1800 60  0001 C CNN "Part"
	1    8200 1800
	0    -1   -1   0   
$EndComp
$Comp
L CP C20
U 1 1
P 8200 1400
F 0 "C20" H 8250 1500 50  0000 L CNN
F 1 "10U" H 8250 1300 50  0000 L CNN
F 2 "DNI" H 8100 1300 60  0000 C CNN
F 3 "" H 8200 1400 60  0000 C CNN
F 4 "Kemet" H 8200 1400 60  0001 C CNN "Mfr"
F 5 "EDK106M025A9BAA" H 8200 1400 60  0001 C CNN "Part"
	1    8200 1400
	0    -1   -1   0   
$EndComp
$Comp
L GND #PWR033
U 1 1
P 8500 700
F 0 "#PWR033" H 8500 700 30  0001 C CNN
F 1 "GND" H 8500 630 30  0001 C CNN
F 2 "" H 8500 700 60  0000 C CNN
F 3 "" H 8500 700 60  0000 C CNN
	1    8500 700 
	-1   0    0    1   
$EndComp
$Comp
L GND #PWR034
U 1 1
P 8500 2500
F 0 "#PWR034" H 8500 2500 30  0001 C CNN
F 1 "GND" H 8500 2430 30  0001 C CNN
F 2 "" H 8500 2500 60  0000 C CNN
F 3 "" H 8500 2500 60  0000 C CNN
	1    8500 2500
	1    0    0    -1  
$EndComp
Text Label 7600 1400 0    60   ~ 0
LOUT
Text Label 7600 1800 0    60   ~ 0
ROUT
Wire Wire Line
	9300 4300 9300 4400
Wire Wire Line
	9400 4300 9300 4300
Wire Wire Line
	9000 4900 9000 5000
Connection ~ 9300 5000
Wire Wire Line
	9000 4200 9000 4400
Wire Wire Line
	9400 4200 9000 4200
Wire Wire Line
	9000 3700 8900 3700
Wire Wire Line
	9000 3800 9000 3700
Wire Wire Line
	9400 3800 9000 3800
Wire Wire Line
	8900 4100 9400 4100
Wire Wire Line
	9600 5000 9300 5000
Wire Wire Line
	8700 5600 9400 5600
Wire Wire Line
	9500 5200 9500 5300
Wire Wire Line
	9600 5200 9500 5200
Connection ~ 9300 5600
Connection ~ 8800 5600
Wire Wire Line
	9300 4900 9300 5700
Wire Wire Line
	9300 6200 9300 6300
Wire Wire Line
	8800 6100 8800 6200
Wire Wire Line
	8800 5600 8800 5700
Wire Wire Line
	8200 5600 8300 5600
Wire Wire Line
	7700 5600 7200 5600
Wire Wire Line
	9900 5600 10400 5600
Wire Wire Line
	8300 4600 8300 4700
Wire Wire Line
	8300 3200 8300 3100
Connection ~ 8000 3700
Connection ~ 8000 4100
Wire Wire Line
	6900 4100 7500 4100
Wire Wire Line
	6900 3700 7500 3700
Wire Wire Line
	8000 4700 8000 4800
Wire Wire Line
	8000 3000 8000 3100
Wire Wire Line
	8000 4100 8000 4200
Wire Wire Line
	7900 4100 8400 4100
Wire Wire Line
	8000 3700 8000 3600
Wire Wire Line
	7900 3700 8400 3700
Wire Wire Line
	1900 3700 1700 3700
Wire Wire Line
	4900 6400 4900 6500
Wire Wire Line
	6100 6400 6100 6500
Wire Wire Line
	6100 5900 6100 6000
Wire Wire Line
	4900 5900 4900 6000
Connection ~ 3400 3800
Wire Wire Line
	3400 3900 3400 3800
Wire Wire Line
	3300 3800 3500 3800
Wire Wire Line
	3300 3900 3400 3900
Wire Wire Line
	1100 4400 1900 4400
Wire Wire Line
	1100 4300 1900 4300
Wire Wire Line
	4100 4200 3300 4200
Wire Wire Line
	4100 4100 3300 4100
Wire Wire Line
	4100 4000 3300 4000
Wire Wire Line
	1100 4100 1900 4100
Wire Wire Line
	1100 4000 1900 4000
Wire Wire Line
	3300 3600 3600 3600
Wire Wire Line
	3300 3700 3600 3700
Wire Wire Line
	3300 3500 4100 3500
Connection ~ 1800 3600
Wire Wire Line
	1100 3600 1900 3600
Wire Wire Line
	1800 3800 1800 3600
Wire Wire Line
	1900 3800 1800 3800
Wire Wire Line
	1100 3500 1900 3500
Wire Wire Line
	1100 3400 1900 3400
Wire Wire Line
	5700 6400 5700 6500
Wire Wire Line
	5300 6400 5300 6500
Wire Wire Line
	5700 5900 5700 6000
Wire Wire Line
	5300 5900 5300 6000
Wire Wire Line
	3300 4400 4100 4400
Wire Wire Line
	1800 3200 1900 3200
Wire Wire Line
	1800 3900 1900 3900
Wire Wire Line
	1900 4200 1800 4200
Wire Wire Line
	1800 4500 1900 4500
Wire Wire Line
	3300 4500 3400 4500
Wire Wire Line
	3300 3300 3500 3300
Wire Wire Line
	3300 3200 3400 3200
Wire Wire Line
	3100 1100 2200 1100
Wire Wire Line
	3100 1200 2200 1200
Wire Wire Line
	3100 1300 2200 1300
Wire Wire Line
	3100 1400 2200 1400
Wire Wire Line
	1700 1100 1800 1100
Wire Wire Line
	1700 1200 1800 1200
Wire Wire Line
	1700 1300 1800 1300
Wire Wire Line
	1700 1400 1800 1400
Wire Wire Line
	4300 7300 4300 7400
Wire Wire Line
	3900 7300 3900 7400
Wire Wire Line
	3500 7300 3500 7400
Wire Wire Line
	3100 7300 3100 7400
Wire Wire Line
	4900 7300 4900 7400
Wire Wire Line
	5300 7300 5300 7400
Wire Wire Line
	5700 7300 5700 7400
Wire Wire Line
	6100 7300 6100 7400
Wire Wire Line
	5700 5900 6100 5900
Wire Wire Line
	3300 4300 4100 4300
Wire Wire Line
	4900 5900 5300 5900
Wire Wire Line
	10000 1800 9900 1800
Wire Wire Line
	9900 1800 9900 1900
Wire Wire Line
	9900 2400 9900 2500
Wire Wire Line
	4300 2400 4300 2500
Wire Wire Line
	4200 1800 4300 1800
Wire Wire Line
	4300 1800 4300 1900
Wire Wire Line
	5600 1800 6200 1800
Wire Wire Line
	5700 1800 5700 1900
Wire Wire Line
	5600 1400 6200 1400
Wire Wire Line
	5700 1400 5700 1300
Wire Wire Line
	5700 2400 5700 2500
Wire Wire Line
	5700 800  5700 700 
Wire Wire Line
	6000 2300 6000 2400
Wire Wire Line
	6000 1800 6000 1900
Connection ~ 5700 1800
Wire Wire Line
	6000 1400 6000 1300
Connection ~ 5700 1400
Wire Wire Line
	6000 900  6000 800 
Wire Wire Line
	4200 1700 4400 1700
Wire Wire Line
	4400 1700 4400 1800
Wire Wire Line
	4200 1500 4400 1500
Wire Wire Line
	4400 1500 4400 1400
Connection ~ 6000 1800
Connection ~ 6000 1400
Wire Wire Line
	7100 1400 6600 1400
Wire Wire Line
	7100 1800 6600 1800
Wire Wire Line
	4400 1400 4500 1400
Wire Wire Line
	5000 1400 5100 1400
Wire Wire Line
	4400 1800 4500 1800
Wire Wire Line
	5000 1800 5100 1800
Wire Wire Line
	10000 1700 9800 1700
Wire Wire Line
	9800 1700 9800 1800
Wire Wire Line
	9800 1800 9700 1800
Wire Wire Line
	10000 1500 9800 1500
Wire Wire Line
	9800 1500 9800 1400
Wire Wire Line
	9800 1400 9700 1400
Wire Wire Line
	9200 1400 9100 1400
Wire Wire Line
	9200 1800 9100 1800
Wire Wire Line
	8400 1800 8600 1800
Wire Wire Line
	8500 1800 8500 1900
Wire Wire Line
	8400 1400 8600 1400
Wire Wire Line
	8500 1400 8500 1300
Connection ~ 8500 1400
Connection ~ 8500 1800
Wire Wire Line
	8500 2400 8500 2500
Wire Wire Line
	8500 800  8500 700 
Wire Wire Line
	7500 1400 8000 1400
Wire Wire Line
	7500 1800 8000 1800
Wire Wire Line
	8300 4100 8300 4200
Connection ~ 8300 4100
Wire Wire Line
	8300 3600 8300 3700
Connection ~ 8300 3700
NoConn ~ 9400 3900
NoConn ~ 9400 4000
Wire Wire Line
	3100 6700 3100 6900
Wire Wire Line
	3100 6800 6100 6800
Wire Wire Line
	3500 6800 3500 6900
Connection ~ 3100 6800
Wire Wire Line
	3900 6800 3900 6900
Connection ~ 3500 6800
Wire Wire Line
	4300 6800 4300 6900
Connection ~ 3900 6800
Wire Wire Line
	4900 6800 4900 6900
Connection ~ 4300 6800
Wire Wire Line
	5300 6800 5300 6900
Connection ~ 4900 6800
Wire Wire Line
	5700 6800 5700 6900
Connection ~ 5300 6800
Wire Wire Line
	6100 6800 6100 6900
Connection ~ 5700 6800
$Comp
L +3.3V #PWR035
U 1 1
P 3500 3300
F 0 "#PWR035" H 3500 3260 30  0001 C CNN
F 1 "+3.3V" H 3500 3410 30  0000 C CNN
F 2 "" H 3500 3300 60  0000 C CNN
F 3 "" H 3500 3300 60  0000 C CNN
	1    3500 3300
	0    1    1    0   
$EndComp
$Comp
L +3.3V #PWR036
U 1 1
P 1800 3200
F 0 "#PWR036" H 1800 3160 30  0001 C CNN
F 1 "+3.3V" H 1800 3310 30  0000 C CNN
F 2 "" H 1800 3200 60  0000 C CNN
F 3 "" H 1800 3200 60  0000 C CNN
	1    1800 3200
	0    -1   -1   0   
$EndComp
$Comp
L +3.3V #PWR037
U 1 1
P 1800 3900
F 0 "#PWR037" H 1800 3860 30  0001 C CNN
F 1 "+3.3V" H 1800 4010 30  0000 C CNN
F 2 "" H 1800 3900 60  0000 C CNN
F 3 "" H 1800 3900 60  0000 C CNN
	1    1800 3900
	0    -1   -1   0   
$EndComp
$Comp
L +3.3V #PWR038
U 1 1
P 1800 4500
F 0 "#PWR038" H 1800 4460 30  0001 C CNN
F 1 "+3.3V" H 1800 4610 30  0000 C CNN
F 2 "" H 1800 4500 60  0000 C CNN
F 3 "" H 1800 4500 60  0000 C CNN
	1    1800 4500
	0    -1   -1   0   
$EndComp
$EndSCHEMATC
